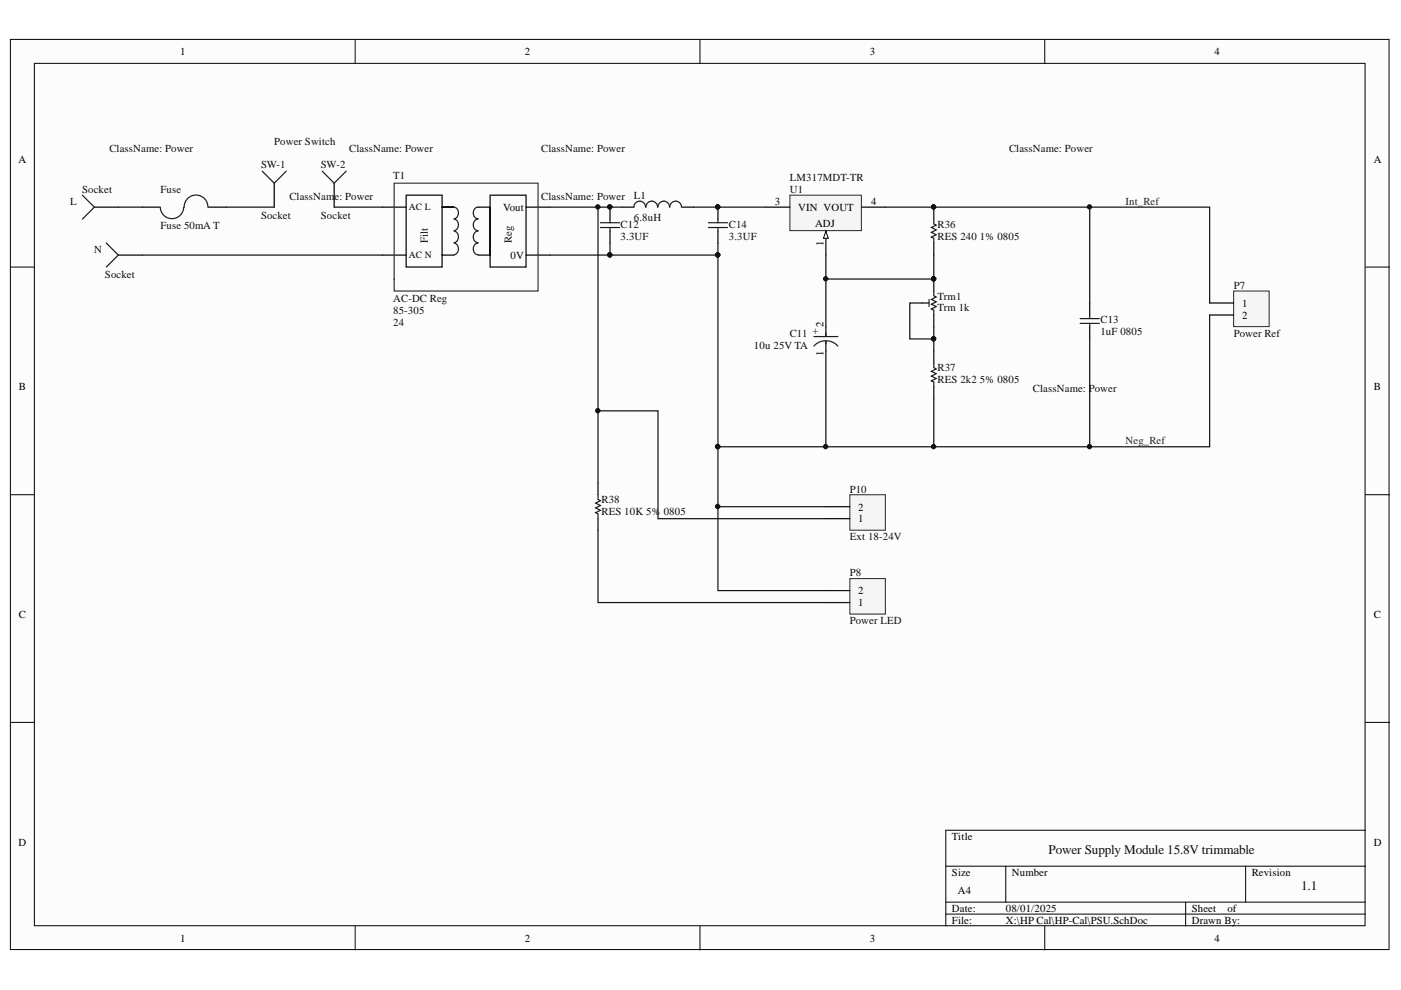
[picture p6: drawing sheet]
<svg xmlns="http://www.w3.org/2000/svg" width="297mm" height="210mm" viewBox="0 0 297 210" stroke-linecap="round" stroke-linejoin="round" font-family="sans-serif">
<g fill="#fcfcfc" stroke="#000" stroke-width=".21">
<path d="M2.2 8.4h292.3v192.9h-292.3z"/>
<path d="M7.3 13.4h282.1v182.9h-282.1z"/>
</g>
<g fill="none" stroke="#000" stroke-width=".21">
<path d="M75.3 8.4v5M148.4 8.4v5M221.5 8.4v5M2.2 56.6h5.1M289.5 56.6h5.1M2.2 104.9h5.1M289.5 104.9h5.1M2.2 153.2h5.1M289.5 153.2h5.1M289.5 176h-89v20.4M75.3 196.4v5M148.4 196.4v5"/>
<path d="M200.5 183.7h89M200.5 191.3h89M200.5 193.8h89M213.2 183.7v7.6M221.5 196.4v5M251.4 191.3v5.1M264.1 183.7v7.6"/>
</g>
<path d="M58.1 38.8v5.1M70.9 38.8v5.1M20 43.9h5.1M25.1 54.1h5.1M30.2 43.9h3.8M44.2 43.9h3.8M81 43.9h5.1M81 54.1h5.1M93.7 54.1v-10.2h2.6h-2.6v-2.5h-7.6v15.2h7.6v-2.5h2.6M101.4 43.9h2.5v-2.5h7.6v15.2h-7.6v-12.7v10.2h-2.5M111.5 43.9h5.1M111.5 54.1h5.1" fill="none" stroke="#000" stroke-width=".25"/>
<g fill="none" stroke="#1c1c1c" stroke-width=".25">
<path d="M55.6 36.3l2.5 2.5 2.6-2.5M68.3 36.3l2.6 2.5 2.5-2.5M17.5 41.4l2.5 2.5-2.5 2.6M22.5 51.5l2.6 2.6-2.6 2.5M34 44a2.48 2.48 0 0 0 2.5 2.4 2.48 2.48 0 0 0 2.4-2.4M44.1 43.9a2.52 2.52 0 0 0-2.6-2.5 2.52 2.52 0 0 0-2.5 2.6M96.3 43.9a1.28 1.28 0 0 1 .9 1.3 1.28 1.28 0 0 1-.9 1.2M96.3 46.5a1.27 1.27 0 0 1 .9 1.2 1.27 1.27 0 0 1-.9 1.2M96.3 49a1.27 1.27 0 0 1 .9 1.2 1.27 1.27 0 0 1-.9 1.2M96.3 51.5a1.28 1.28 0 0 1 .9 1.3 1.28 1.28 0 0 1-.9 1.2M101.4 43.9a1.25 1.25 0 0 0-1.1 1.3 1.25 1.25 0 0 0 1.1 1.2M101.4 46.5a1.24 1.24 0 0 0-1.1 1.2 1.24 1.24 0 0 0 1.1 1.2"/>
<path d="M101.4 49a1.24 1.24 0 0 0-1.1 1.2 1.24 1.24 0 0 0 1.1 1.2M101.4 51.5a1.25 1.25 0 0 0-1.1 1.3 1.25 1.25 0 0 0 1.1 1.2"/>
</g>
<path d="M83.6 38.8h30.5v22.9h-30.5z" fill="none" stroke="#353535" stroke-width=".25"/>
<path d="M30.2 54.1h50.8M48 43.9h10.1M70.9 43.9h10.1" fill="none" stroke="#0e0e0e" stroke-width=".25"/>
<path d="M167.5 41.4h15.1v7.5h-15.1z" fill="#f5f5f5" stroke="#262626" stroke-width=".21"/>
<path d="M162.4 43.9h5.1M175.1 49v5.1" fill="none" stroke="#000" stroke-width=".25"/>
<path d="M175.1 49l.5 1.5h-1z" fill="#fcfcfc" stroke="#000" stroke-width=".21"/>
<g fill="none" stroke="#000" stroke-width=".25">
<path d="M129.3 43.9v2.6M129.3 49v2.5M131.9 43.9h2.5M144.6 43.9h2.5M152.2 43.9v2.6M152.2 49v2.5M182.7 43.9h5.1M198 43.9v2.6M198 51.5v2.6M198 59.2v2.5M175.1 69.3v2.1M175.1 72.4v2"/>
<path d="M195.4 64.2h1.6M198 66.8v2.5M198 74.4v2.5M198 82v2.6"/>
</g>
<g fill="none" stroke="#1c1c1c" stroke-width=".25">
<path d="M127.3 47.2h4.1M127.3 48.2h4.1M129.3 46.5v.7M129.3 48.2v.8M136.9 43.9a1.23 1.23 0 0 0-1.3-1.3 1.23 1.23 0 0 0-1.2 1.3M139.4 43.9a1.22 1.22 0 0 0-1.2-1.3 1.22 1.22 0 0 0-1.2 1.3M141.9 43.9a1.22 1.22 0 0 0-1.2-1.3 1.22 1.22 0 0 0-1.2 1.3M144.5 43.9a1.23 1.23 0 0 0-1.2-1.3 1.23 1.23 0 0 0-1.3 1.3M150.2 47.2h4.1M150.2 48.2h4.1M152.2 46.5v.7M152.2 48.2v.8"/>
<path d="M198 46.5v1l.5 .2-1 .5 1 .5-1 .6 1 .5-1 .5 .5 .2v1M172.6 73.4a3.4 3.4 0 0 1 5 0M172.6 71.4h5M175.1 70.6v.8M175.1 72.4v.5M198 76.9v1.1l.5 .2-1 .5 1 .5-1 .5 1 .6-1 .5 .5 .2v1M198 61.7v1l.5 .3-1 .5 1 .5-1 .5 1 .5-1 .5 .5 .3v1"/>
</g>
<path d="M116.6 43.9h15.3M129.3 51.5v2.6h-12.7M147.1 43.9h15.3M152.2 51.5v2.6h-22.9M175.1 54.1v15.2M175.1 74.4v20.3M195.4 64.2h-2.5v7.7h5.1v-2.6M198 71.9v2.5M198 84.6v10.1" fill="none" stroke="#0e0e0e" stroke-width=".25"/>
<g fill="#0e0e0e" stroke="#0e0e0e" stroke-width=".21">
<circle cx="129.3" cy="43.9" r=".46"/>
<circle cx="152.2" cy="43.9" r=".46"/>
<circle cx="129.3" cy="54" r=".46"/>
<circle cx="152.2" cy="54" r=".47"/>
<circle cx="175" cy="94.7" r=".46"/>
<circle cx="197.9" cy="43.9" r=".46"/>
<circle cx="197.9" cy="59.1" r=".46"/>
<circle cx="197.9" cy="71.8" r=".46"/>
<circle cx="197.9" cy="94.7" r=".46"/>
</g>
<path d="M197 63.5v1.5" fill="none" stroke="#353535" stroke-width=".25"/>
<path d="M261.6 61.7h7.5v7.5h-7.5z" fill="#f5f5f5" stroke="#262626" stroke-width=".21"/>
<path d="M231 64.2v2.6M231 69.3v2.6M256.5 64.2h5.1M256.5 66.8h5.1" fill="none" stroke="#000" stroke-width=".25"/>
<path d="M152.2 54.1v40.6h104.3v-27.9M187.8 43.9h68.7v20.3M198 54.1v5.1h-22.9M231 43.9v20.3M231 71.9v22.8" fill="none" stroke="#0e0e0e" stroke-width=".25"/>
<g fill="#0e0e0e" stroke="#0e0e0e" stroke-width=".21">
<circle cx="152.2" cy="94.7" r=".47"/>
<circle cx="152.2" cy="54" r=".47"/>
<circle cx="175.1" cy="59.1" r=".46"/>
<circle cx="197.9" cy="59.1" r=".46"/>
<circle cx="231" cy="43.9" r=".46"/>
<circle cx="231" cy="94.7" r=".46"/>
</g>
<path d="M229 68.6h4.1M229 67.5h4.1M231 66.8v.7M231 68.6v.7" fill="none" stroke="#1c1c1c" stroke-width=".25"/>
<path d="M180.2 122.7h7.5v7.5h-7.5z" fill="#f5f5f5" stroke="#262626" stroke-width=".21"/>
<path d="M126.8 102.4v2.5M126.8 110v2.5M175.1 127.8h5.1M175.1 125.2h5.1" fill="none" stroke="#000" stroke-width=".25"/>
<path d="M25.1 43.9h5.1M126.8 43.9v58.5M152.2 94.7v30.5h22.9M126.8 112.5v15.3h48.3" fill="none" stroke="#0e0e0e" stroke-width=".25"/>
<g fill="#0e0e0e" stroke="#0e0e0e" stroke-width=".21">
<circle cx="152.2" cy="94.7" r=".47"/>
<circle cx="126.7" cy="43.9" r=".46"/>
</g>
<path d="M126.8 104.9v1l.5 .3-1 .5 1 .5-1 .5 1 .5-1 .5 .5 .3v1" fill="none" stroke="#1c1c1c" stroke-width=".25"/>
<path d="M180.2 104.9h7.5v7.5h-7.5z" fill="#f5f5f5" stroke="#262626" stroke-width=".21"/>
<path d="M175.1 110h5.1M175.1 107.4h5.1" fill="none" stroke="#000" stroke-width=".25"/>
<path d="M126.8 87.1h12.7v22.9h35.6M152.2 107.4h22.9" fill="none" stroke="#0e0e0e" stroke-width=".25"/>
<g fill="#0e0e0e" stroke="#0e0e0e" stroke-width=".21">
<circle cx="152.2" cy="107.4" r=".46"/>
<circle cx="126.7" cy="87.1" r=".46"/>
</g>
<g font-size="2.8" fill="#0e0e0e">
<text x="222.3" y="181.1">Power Supply Module 15.8V trimmable</text>
<text x="275.9" y="188.7">1.1</text>
</g>
<g font-size="2.3">
<text x="38.2" y="11.7">1</text>
<text x="111.3" y="11.7">2</text>
<text x="184.4" y="11.7">3</text>
<text x="257.5" y="11.7">4</text>
<text x="3.9" y="34.5">A</text>
<text x="291.3" y="34.5">A</text>
<text x="106.7" y="44.7">Vout</text>
<text x="164.3" y="43.5">3</text>
<text x="169.2" y="44.7">VIN VOUT</text>
<text x="184.7" y="43.5">4</text>
<text x="172.8" y="48">ADJ</text>
<text x="174.6" y="52.2" transform="rotate(-90 174.6 52.2)">1</text>
<text x="108.2" y="54.9">0V</text>
<text x="263.3" y="65">1</text>
<text x="174.6" y="69.3" transform="rotate(-90 174.6 69.3)">2</text>
<text x="263.3" y="67.6">2</text>
<text x="174.6" y="75.5" transform="rotate(-90 174.6 75.5)">1</text>
<text x="4" y="82.8">B</text>
<text x="291.3" y="82.8">B</text>
<text x="181.9" y="110.8">1</text>
<text x="181.9" y="108.2">2</text>
<text x="4" y="131.1">C</text>
<text x="181.9" y="128.5">1</text>
<text x="181.9" y="126">2</text>
<text x="291.3" y="131.1">C</text>
<text x="3.9" y="179.4">D</text>
<text x="201.8" y="178.1">Title</text>
<text x="291.3" y="179.4">D</text>
<text x="201.8" y="185.7">Size</text>
<text x="214.5" y="185.7">Number</text>
<text x="265.4" y="185.7">Revision</text>
<text x="203.1" y="189.5">A4</text>
<text x="201.8" y="193.3">Date:</text>
<text x="201.8" y="195.9">File:</text>
<text x="213.3" y="193.3">08/01/2025</text>
<text x="213.3" y="195.9">X:\HP Cal\HP-Cal\PSU.SchDoc</text>
<text x="252.7" y="193.3">Sheet</text>
<text x="252.7" y="195.9">Drawn By:</text>
<text x="260.2" y="193.3">of</text>
<text x="38.2" y="199.7">1</text>
<text x="111.3" y="199.7">2</text>
<text x="184.4" y="199.7">3</text>
<text x="257.5" y="199.7">4</text>
</g>
<g font-size="2.3" fill="#0e0e0e">
<text x="23.2" y="32.2">ClassName: Power</text>
<text x="55.3" y="35.5">SW-1</text>
<text x="58.1" y="30.7">Power Switch</text>
<text x="68" y="35.5">SW-2</text>
<text x="74" y="32.2">ClassName: Power</text>
<text x="114.7" y="32.2">ClassName: Power</text>
<text x="213.9" y="32.2">ClassName: Power</text>
<text x="17.4" y="40.8">Socket</text>
<text x="34" y="40.8">Fuse</text>
<text x="83.4" y="38.1">T1</text>
<text x="167.5" y="40.8">U1</text>
<text x="167.5" y="38.3">LM317MDT-TR</text>
<text x="14.9" y="43.5">L</text>
<text x="55.3" y="46.5">Socket</text>
<text x="61.4" y="42.4">ClassName: Power</text>
<text x="68" y="46.5">Socket</text>
<text x="114.7" y="42.4">ClassName: Power</text>
<text x="134.4" y="42.1">L1</text>
<text x="134.4" y="46.8">6.8uH</text>
<text x="20" y="53.6">N</text>
<text x="34" y="48.5">Fuse 50mA T</text>
<text x="90.7" y="51.5" transform="rotate(-90 90.7 51.5)">Filt</text>
<text x="108.5" y="51.5" transform="rotate(-90 108.5 51.5)">Reg</text>
<text x="131.6" y="48.3">C12</text>
<text x="131.6" y="50.8">3.3UF</text>
<text x="154.5" y="48.3">C14</text>
<text x="154.5" y="50.8">3.3UF</text>
<text x="198.8" y="48.3">R36</text>
<text x="198.8" y="50.8">RES 240</text>
<text x="207.7" y="50.8">1% 0805</text>
<text x="22.3" y="58.9">Socket</text>
<text x="83.4" y="64">AC-DC Reg</text>
<text x="198.8" y="63.5">Trm1</text>
<text x="261.6" y="61.2">P7</text>
<text x="83.4" y="66.6">85-305</text>
<text x="83.4" y="69.1">24</text>
<text x="167.5" y="71.4">C11 +</text>
<text x="198.8" y="66">Trm 1k</text>
<text x="233.3" y="68.6">C13</text>
<text x="233.3" y="71.1">1uF 0805</text>
<text x="261.6" y="71.4">Power Ref</text>
<text x="159.9" y="73.9">10u 25V TA</text>
<text x="198.8" y="78.7">R37</text>
<text x="198.8" y="81.3">RES 2k2</text>
<text x="207.7" y="81.3">5% 0805</text>
<text x="219" y="83">ClassName: Power</text>
<text x="127.5" y="106.7">R38</text>
<text x="180.2" y="104.4">P10</text>
<text x="127.5" y="109.3">RES 10K 5%</text>
<text x="140.7" y="109.3">0805</text>
<text x="180.2" y="114.6">Ext 18-24V</text>
<text x="180.2" y="122.2">P8</text>
<text x="180.2" y="132.3">Power LED</text>
</g>
<g font-size="2.3" fill="#262626">
<text x="238.6" y="43.5">Int_Ref</text>
<text x="238.6" y="94.2">Neg_Ref</text>
</g>
<g font-size="2">
<text x="86.7" y="44.5">AC L</text>
<text x="86.7" y="54.6">AC N</text>
</g>
</svg>
